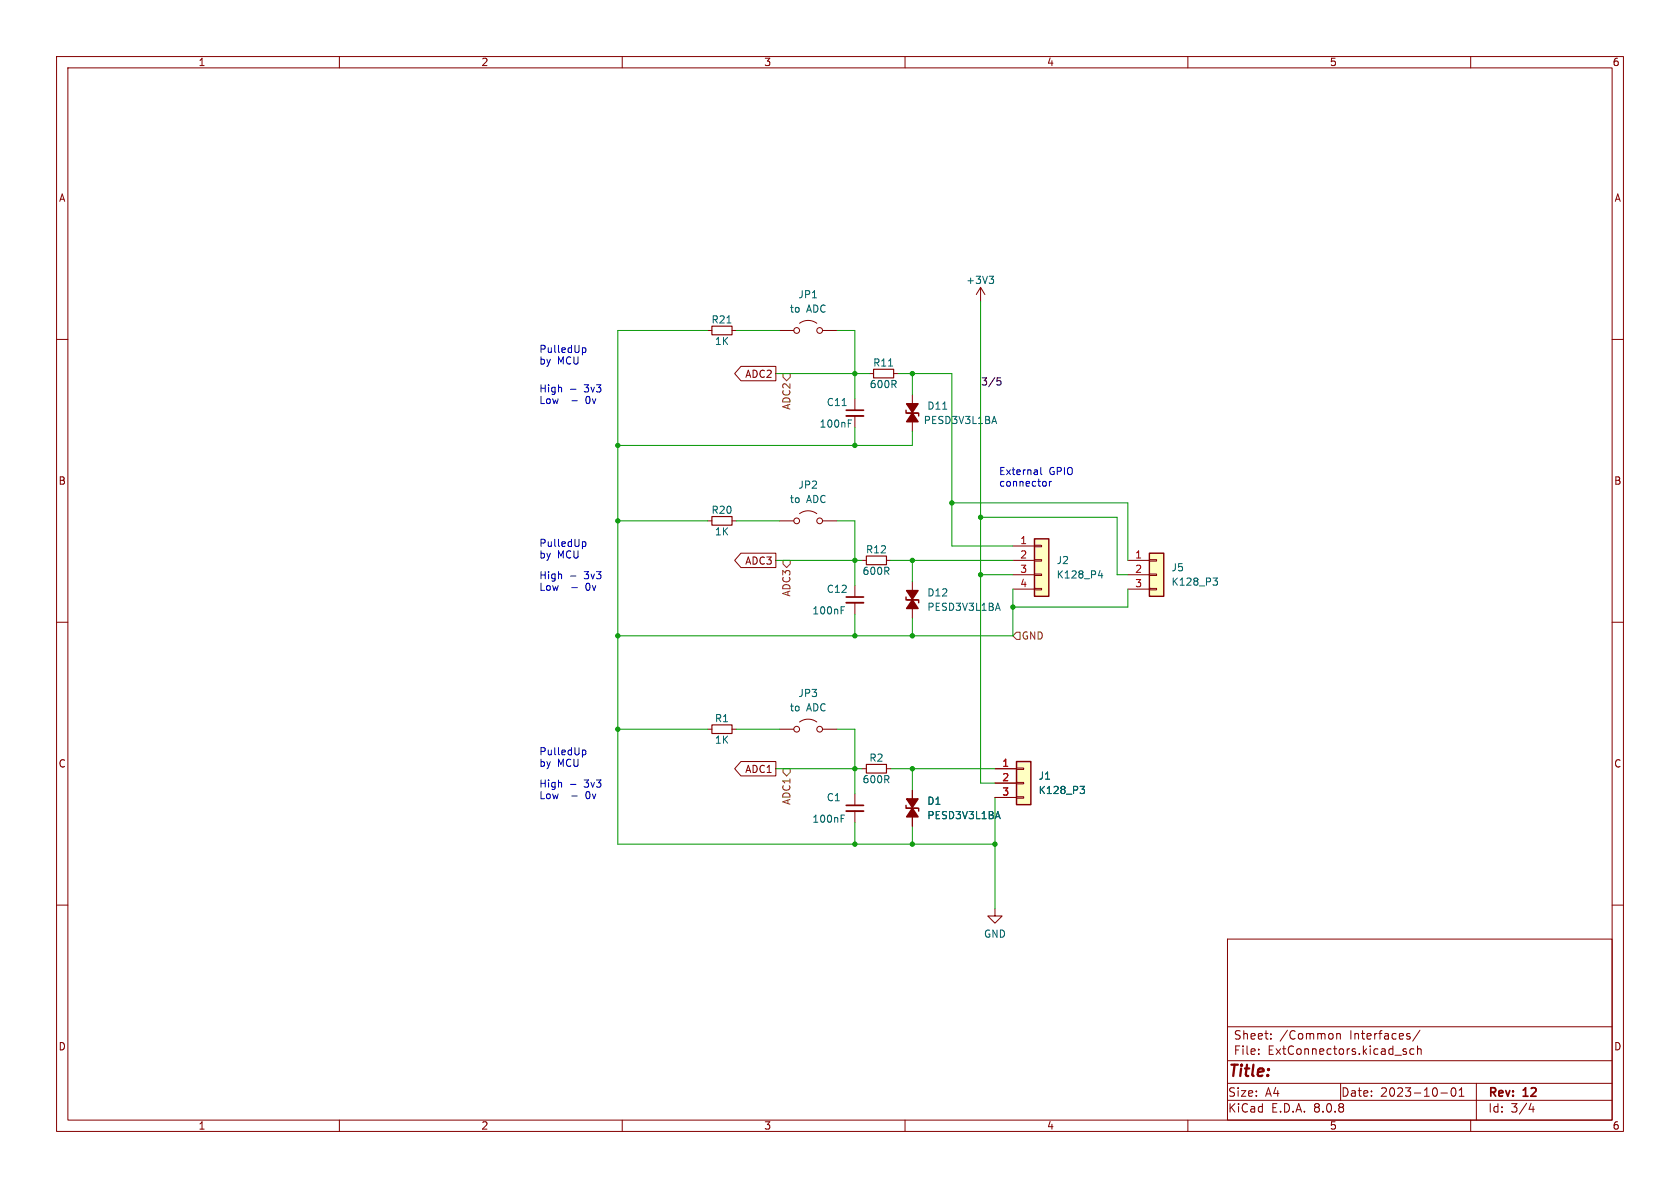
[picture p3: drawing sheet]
<svg xmlns="http://www.w3.org/2000/svg" width="297mm" height="210mm" viewBox="0 0 297 210" stroke-linecap="round" stroke-linejoin="round" font-family="sans-serif">
<g fill="none" stroke="#840000" stroke-width=".18">
<path d="M10 10h277v190h-277zM12 12h273v186h-273zM60 10v2M110 10v2M160 10v2M210 10v2M260 10v2M137.8 58.4h2.5M141.4 57.2a2.54 2.54 0 0 1 3 0M145.4 58.4h2.6M173.4 50.8l-.8 1.3M173.4 50.8v2.5"/>
<path d="M173.4 50.8l.7 1.3M10 60h2M151.1 70.5v2M151.1 73.5v2.1M161.3 69.9v1.7M161.3 74.4v1.8M285 60h2M125.1 92.1h.8M129.4 92.1h.8M137.8 92.1h2.5M141.4 90.8a2.54 2.54 0 0 1 3 0M145.4 92.1h2.6"/>
<path d="M152.4 99.1h.8M156.7 99.1h.8M10 110h2M151.1 103.5v2M151.1 106.6v2M285 110h2M125.1 128.9h.8M129.4 128.9h.8M152.4 135.9h.8M156.7 135.9h.8M161.3 139.7v1.8M151.1 140.3v2.1"/>
<path d="M151.1 143.4v2M161.3 144.3v1.8M10 160h2M175.9 160.7v1.2h1.3l-1.3 1.3-1.3-1.3h1.3M217 166h68v32h-68zM285 160h2M60 198v2M110 198v2M160 198v2M210 198v2M217 194.5h68M217 191.5h68"/>
<path d="M217 187.5h68M217 181.5h68M222.5 186.3v.1M222.5 185.5v.1M224.7 183.6v.1M224.7 182.8v.1M236.3 182.7v1M236.3 182.8l.2-.1 .4 .1 .1 .9M237 191.5v3M248.2 185.9l.4 .1 .1 .2-.2 .2h-.3M248.2 185.4l.4 .1M249.1 183.2l.2 .2-.2 .3"/>
<path d="M249.1 182.7l.1 .1M250 185.5l-.5-.1-.3 .3v.4l.2 .2h.6M250.6 185.5l.2-.1 .4 .1v.9M250.6 184.9v1.5M251 182.1l-1.3 2M254.7 193.2h1.2M256.7 192.4l.2-.1a.81 .81 0 0 1 .6 .6 .81 .81 0 0 1-.3 .8l-.2 .1a.81 .81 0 0 1-.3-1.4zM258 193.8h.8M258 192.7l.4-.4v1.5M260 198v2M261 191.5v6.5M270.7 195l-.4 1.1h.9"/>
<path d="M271 195.6v1"/>
<circle cx="140.8" cy="58.4" r=".51"/>
<circle cx="144.9" cy="58.4" r=".51"/>
<circle cx="140.8" cy="92.1" r=".51"/>
<circle cx="144.9" cy="92.1" r=".51"/>
</g>
<path d="M160.2 72.5v.5h2M160.4 73h2v.5M160.2 142.4v.5h2M160.4 142.9h2v.5" fill="none" stroke="#840000" stroke-width=".25"/>
<g fill="#840000" stroke="#840000" stroke-width=".25">
<path d="M160.3 71.4h2l-1 1.5z"/>
<path d="M161.3 73l1 1.5h-2z"/>
<path d="M160.3 141.2h2l-1 1.5z"/>
<path d="M161.3 142.9l1 1.5h-2z"/>
</g>
<path d="M174.9 48.8h.8l-.5 .5M175.4 49.3l.3 .3v.3l-.3 .2M148.9 71.7h.7M150 74.8h.4M150 74.2h.6M166.7 72.3h.7M175.8 73.6l.4 1.3M148.7 107.9h.4M148.7 107.3h.6M148.7 144.7h.4M148.7 144.1h.6M176.4 143.5l.4 1.2" fill="none" stroke="#006464" stroke-width=".18"/>
<path d="M125.9 91.3h3.5v1.5h-3.5zM153.2 98.3h3.5v1.5h-3.5zM125.9 128.1h3.5v1.6h-3.5zM153.2 135.1h3.5v1.6h-3.5z" fill="none" stroke="#840000" stroke-width=".2"/>
<path d="M149.6 73.5h3.1M149.6 106.6h3.1M149.6 143.4h3.1" fill="none" stroke="#840000" stroke-width=".33"/>
<path d="M149.6 72.5h3.1M149.6 105.5h3.1M149.6 142.4h3.1" fill="none" stroke="#840000" stroke-width=".3"/>
<path d="M182.9 95.3h2.5v10.1h-2.5z" fill="#ffffc2"/>
<path d="M125.1 58.4h.8M129.4 58.4h.8M179.1 96.5h3.8M179.1 99.1h3.8M182.9 98.9h1.2v.3h-1.2zM182.9 96.4h1.2v.2h-1.2zM179.1 101.6h3.8M179.1 104.1h3.8M182.9 104h1.2v.3h-1.2zM182.9 101.5h1.2v.2h-1.2z" fill="none" stroke="#840000" stroke-width=".18"/>
<path d="M182.9 95.3h2.5v10.1h-2.5z" fill="none" stroke="#840000" stroke-width=".25"/>
<path d="M128.5 57.1h.7M194.2 101.8h.8M194.8 101.3v.9" fill="none" stroke="#006464" stroke-width=".18"/>
<path d="M125.9 57.7h3.5v1.5h-3.5z" fill="none" stroke="#840000" stroke-width=".2"/>
<path d="M203.2 97.8h2.5v7.6h-2.5z" fill="#ffffc2"/>
<g fill="none" stroke="#840000" stroke-width=".18">
<path d="M153.7 66h.7M158 66h.7M199.4 99.1h3.8M203.2 98.9h1.3v.3h-1.3zM199.4 101.6h3.8M199.4 104.1h3.8M203.2 104h1.3v.3h-1.3zM203.2 101.5h1.3v.2h-1.3zM137.8 128.9h2.5M141.4 127.6a2.54 2.54 0 0 1 3 0M145.4 128.9h2.6"/>
<circle cx="140.8" cy="128.9" r=".51"/>
<circle cx="144.9" cy="128.9" r=".51"/>
</g>
<path d="M203.2 97.8h2.5v7.6h-2.5z" fill="none" stroke="#840000" stroke-width=".25"/>
<path d="M157.1 64.7h.7M214.4 102.2h.8l-.4 .5 .4 .1v.4l-.2 .2h-.4" fill="none" stroke="#006464" stroke-width=".18"/>
<path d="M154.4 65.3h3.6v1.5h-3.6z" fill="none" stroke="#840000" stroke-width=".2"/>
<path d="M179.7 134.6h2.5v7.6h-2.5z" fill="#ffffc2"/>
<g fill="none" stroke="#840000" stroke-width=".18">
<path d="M131 64.8h6.2v2.5h-6.2l-1.1-1.3zM131 97.8h6.2v2.5h-6.2l-1.1-1.2zM161.3 102.9v1.7M161.3 107.4v1.8M131 134.6h6.2v2.6h-6.2l-1.1-1.3zM161.3 139.7v1.8M175.9 135.9h3.8M175.9 138.4h3.8M179.7 138.3h1.3v.3h-1.3zM179.7 135.8h1.3v.2h-1.3zM161.3 144.3v1.8M175.9 141h3.8"/>
<path d="M179.7 140.8h1.3v.3h-1.3z"/>
</g>
<path d="M160.2 105.5v.5h2M160.4 106h2v.6M179.7 134.6h2.5v7.6h-2.5z" fill="none" stroke="#840000" stroke-width=".25"/>
<path d="M176.4 106.6l.4 1.3M190.9 139h.8l-.4 .5 .4 .1v.4l-.2 .3h-.4M176.4 143.5l.4 1.2" fill="none" stroke="#006464" stroke-width=".18"/>
<g fill="#840000" stroke="#840000" stroke-width=".25">
<path d="M160.3 104.4h2l-1 1.5z"/>
<path d="M161.3 106l1 1.6h-2z"/>
</g>
<path d="M138.4 66h1.3v.7l-.6 .6-.7-.6zM138.4 99.1h1.3v.6l-.6 .6-.7-.6zM179.7 111.8h.6v1.2h-.6l-.6-.6zM138.4 135.9h1.3v.6l-.6 .7-.7-.7z" fill="none" stroke="#725600" stroke-width=".18"/>
<path d="M176.3 66.8h.6M176.3 67.3h.4l.3 .2-.2 .5h-.5" fill="none" stroke="#0f0f0f" stroke-width=".18"/>
<path d="M100.9 68.8h.9M103 61.5h.3l.3 .2-.1 .6h-.5M103 95.8h.3l.3 .2-.1 .5h-.5M184 82.6v1.1l.2 .2M184.9 85.2l.1 .1-.1 .6M185.5 85.1v.8M185.9 85.1l-.4 .2M100.9 101.8h.9M100.9 138.7h.9M103 132.6h.3l.3 .2-.1 .6h-.5" fill="none" stroke="#0000c2" stroke-width=".18"/>
<g fill="none" stroke="#009600" stroke-width=".18">
<path d="M125.1 58.4h-15.9v90.8h66.7M130.2 58.4h7.6M148 58.4h3.1v12.1M173.4 53.3v85.1h2.5M137.2 66h16.5M151.1 75.6v3.1M158.7 66h9.6v30.5h10.8M161.3 76.2v2.5h-52.1M161.3 66v3.9M109.2 92.1h15.9M130.2 92.1h7.6M137.2 99.1h15.2"/>
<path d="M148 92.1h3.1v11.4M157.5 99.1h21.6M161.3 99.1v3.8M168.3 88.9h31.1v10.2M173.4 91.4h24.1v10.2h1.9M151.1 108.6v3.8M161.3 109.2v3.2M173.4 101.6h5.7M179.1 104.1v8.3h-69.9M199.4 104.1v3.2h-20.3M109.2 128.9h15.9M130.2 128.9h7.6"/>
<path d="M137.2 135.9h15.2M148 128.9h3.1v11.4M157.5 135.9h18.4M161.3 135.9v3.8M151.1 145.4v3.8M161.3 146.1v3.1M175.9 141v19.7"/>
</g>
<g fill="#009600" stroke="#009600" stroke-width=".18">
<circle cx="161.3" cy="135.9" r=".38"/>
<circle cx="151.1" cy="149.2" r=".38"/>
<circle cx="151.1" cy="112.4" r=".38"/>
<circle cx="151.1" cy="135.9" r=".38"/>
<circle cx="161.3" cy="149.2" r=".38"/>
<circle cx="175.9" cy="149.2" r=".38"/>
<circle cx="151.1" cy="66" r=".38"/>
<circle cx="161.3" cy="66" r=".38"/>
<circle cx="151.1" cy="99.1" r=".38"/>
<circle cx="161.3" cy="99.1" r=".38"/>
<circle cx="151.1" cy="78.7" r=".38"/>
<circle cx="173.4" cy="101.6" r=".38"/>
<circle cx="161.3" cy="112.4" r=".38"/>
<circle cx="168.3" cy="88.9" r=".38"/>
<circle cx="173.4" cy="91.4" r=".38"/>
<circle cx="179.1" cy="107.3" r=".38"/>
<circle cx="109.2" cy="92.1" r=".38"/>
<circle cx="109.2" cy="78.7" r=".38"/>
<circle cx="109.2" cy="128.9" r=".38"/>
<circle cx="109.2" cy="112.4" r=".38"/>
</g>
<text font-size="2.8" fill="#840000" x="217" y="190.9">Title:</text>
<g font-size="2.1" fill="#840000">
<text x="218" y="184">Sheet:</text>
<text x="226.2" y="184">/Common</text>
<text x="238.7" y="184">Interfaces/</text>
<text x="218" y="186.7">File:</text>
<text x="224.1" y="186.7">ExtConnectors.kicad_sch</text>
<text x="217" y="196.9">KiCad</text>
<text x="217" y="194.1">Size:</text>
<text x="223.7" y="194.1">A4</text>
<text x="224.7" y="196.9">E.D.A.</text>
<text x="232.3" y="196.9">8.0.8</text>
<text x="237" y="194.1">Date:</text>
<text x="244" y="194.1">2023-10-01</text>
<text x="263" y="194.3">Rev:</text>
<text x="263" y="196.9">Id:</text>
<text x="267.1" y="196.9">3/4</text>
<text x="269.4" y="194.3">12</text>
</g>
<g font-size="1.8" fill="#840000">
<text x="35" y="11.9">1</text>
<text x="85" y="11.9">2</text>
<text x="135" y="11.9">3</text>
<text x="185" y="11.9">4</text>
<text x="235" y="11.9">5</text>
<text x="285" y="11.9">6</text>
<text x="10.3" y="35.9">A</text>
<text x="285.3" y="35.9">A</text>
<text x="131.6" y="67">ADC2</text>
<text x="10.3" y="85.9">B</text>
<text x="285.3" y="85.9">B</text>
<text x="131.6" y="100">ADC3</text>
<text x="10.3" y="135.9">C</text>
<text x="131.6" y="136.8">ADC1</text>
<text x="285.3" y="135.9">C</text>
<text x="10.3" y="185.9">D</text>
<text x="285.3" y="185.9">D</text>
<text x="35" y="199.9">1</text>
<text x="85" y="199.9">2</text>
<text x="135" y="199.9">3</text>
<text x="185" y="199.9">4</text>
<text x="235" y="199.9">5</text>
<text x="285" y="199.9">6</text>
</g>
<g font-size="1.8" fill="#006464">
<text x="141" y="52.9">JP1</text>
<text x="170.7" y="50.4">+3V3</text>
<text x="125.7" y="57.4">R21</text>
<text x="139.5" y="55.5">to</text>
<text x="142.6" y="55.5">ADC</text>
<text x="126.3" y="61.2">1K</text>
<text x="154.3" y="65">R11</text>
<text x="146.1" y="72">C11</text>
<text x="153.7" y="68.8">600R</text>
<text x="144.8" y="75.8">100nF</text>
<text x="163.2" y="75.2">PESD3V3L1BA</text>
<text x="163.8" y="72.6">D11</text>
<text x="139.5" y="89.1">to</text>
<text x="141" y="86.6">JP2</text>
<text x="142.6" y="89.1">ADC</text>
<text x="125.7" y="91">R20</text>
<text x="126.3" y="94.8">1K</text>
<text x="152.4" y="101.8">600R</text>
<text x="153" y="98">R12</text>
<text x="186.7" y="99.9">J2</text>
<text x="207" y="101.2">J5</text>
<text x="146.1" y="105">C12</text>
<text x="163.8" y="105.6">D12</text>
<text x="186.7" y="102.5">K128_P4</text>
<text x="207" y="103.7">K128_P3</text>
<text x="143.5" y="108.8">100nF</text>
<text x="163.8" y="108.2">PESD3V3L1BA</text>
<text x="139.5" y="126">to</text>
<text x="141" y="123.4">JP3</text>
<text x="142.6" y="126">ADC</text>
<text x="126.3" y="127.9">R1</text>
<text x="126.3" y="131.7">1K</text>
<text x="153.6" y="134.8">R2</text>
<text x="146.1" y="141.8">C1</text>
<text x="152.4" y="138.7">600R</text>
<text x="163.8" y="142.5">D1</text>
<text x="183.5" y="138">J1</text>
<text x="183.5" y="140.6">K128_P3</text>
<text x="143.5" y="145.6">100nF</text>
<text x="163.8" y="145">PESD3V3L1BA</text>
<text x="173.9" y="166">GND</text>
</g>
<g font-size="1.8" fill="#0000c2">
<text x="95.2" y="62.5">PulledUp</text>
<text x="95.2" y="64.5">by</text>
<text x="98.5" y="64.5">MCU</text>
<text x="95.2" y="69.5">High</text>
<text x="95.2" y="71.5">Low</text>
<text x="101.1" y="71.5">-</text>
<text x="103.4" y="69.5">3v3</text>
<text x="103.8" y="71.5">0v</text>
<text x="176.5" y="84.1">External</text>
<text x="176.5" y="86.1">connector</text>
<text x="185.4" y="84.1">GPIO</text>
<text x="95.2" y="96.8">PulledUp</text>
<text x="95.2" y="98.8">by</text>
<text x="98.5" y="98.8">MCU</text>
<text x="95.2" y="102.5">High</text>
<text x="95.2" y="104.5">Low</text>
<text x="101.1" y="104.5">-</text>
<text x="103.4" y="102.5">3v3</text>
<text x="103.8" y="104.5">0v</text>
<text x="95.2" y="133.6">PulledUp</text>
<text x="95.2" y="135.6">by</text>
<text x="98.5" y="135.6">MCU</text>
<text x="95.2" y="139.3">High</text>
<text x="95.2" y="141.4">Low</text>
<text x="101.1" y="141.4">-</text>
<text x="103.4" y="139.3">3v3</text>
<text x="103.8" y="141.4">0v</text>
</g>
<text font-size="1.8" fill="#0f0f0f" x="173.4" y="68.2">3/5</text>
<g font-size="1.8" fill="#725600">
<text x="139.9" y="72.5" transform="rotate(-90 139.9 72.5)">ADC2</text>
<text x="139.9" y="105.6" transform="rotate(-90 139.9 105.6)">ADC3</text>
<text x="180.5" y="113.3">GND</text>
<text x="139.9" y="142.4" transform="rotate(-90 139.9 142.4)">ADC1</text>
</g>
<g font-size="1.8" fill="#a90000">
<text x="180.3" y="96.3">1</text>
<text x="180.3" y="98.8">2</text>
<text x="180.3" y="101.3">3</text>
<text x="200.6" y="98.8">1</text>
<text x="200.6" y="101.3">2</text>
<text x="180.3" y="103.9">4</text>
<text x="200.6" y="103.9">3</text>
<text x="177.1" y="135.6">1</text>
<text x="177.1" y="138.2">2</text>
<text x="177.1" y="140.7">3</text>
</g>
</svg>
